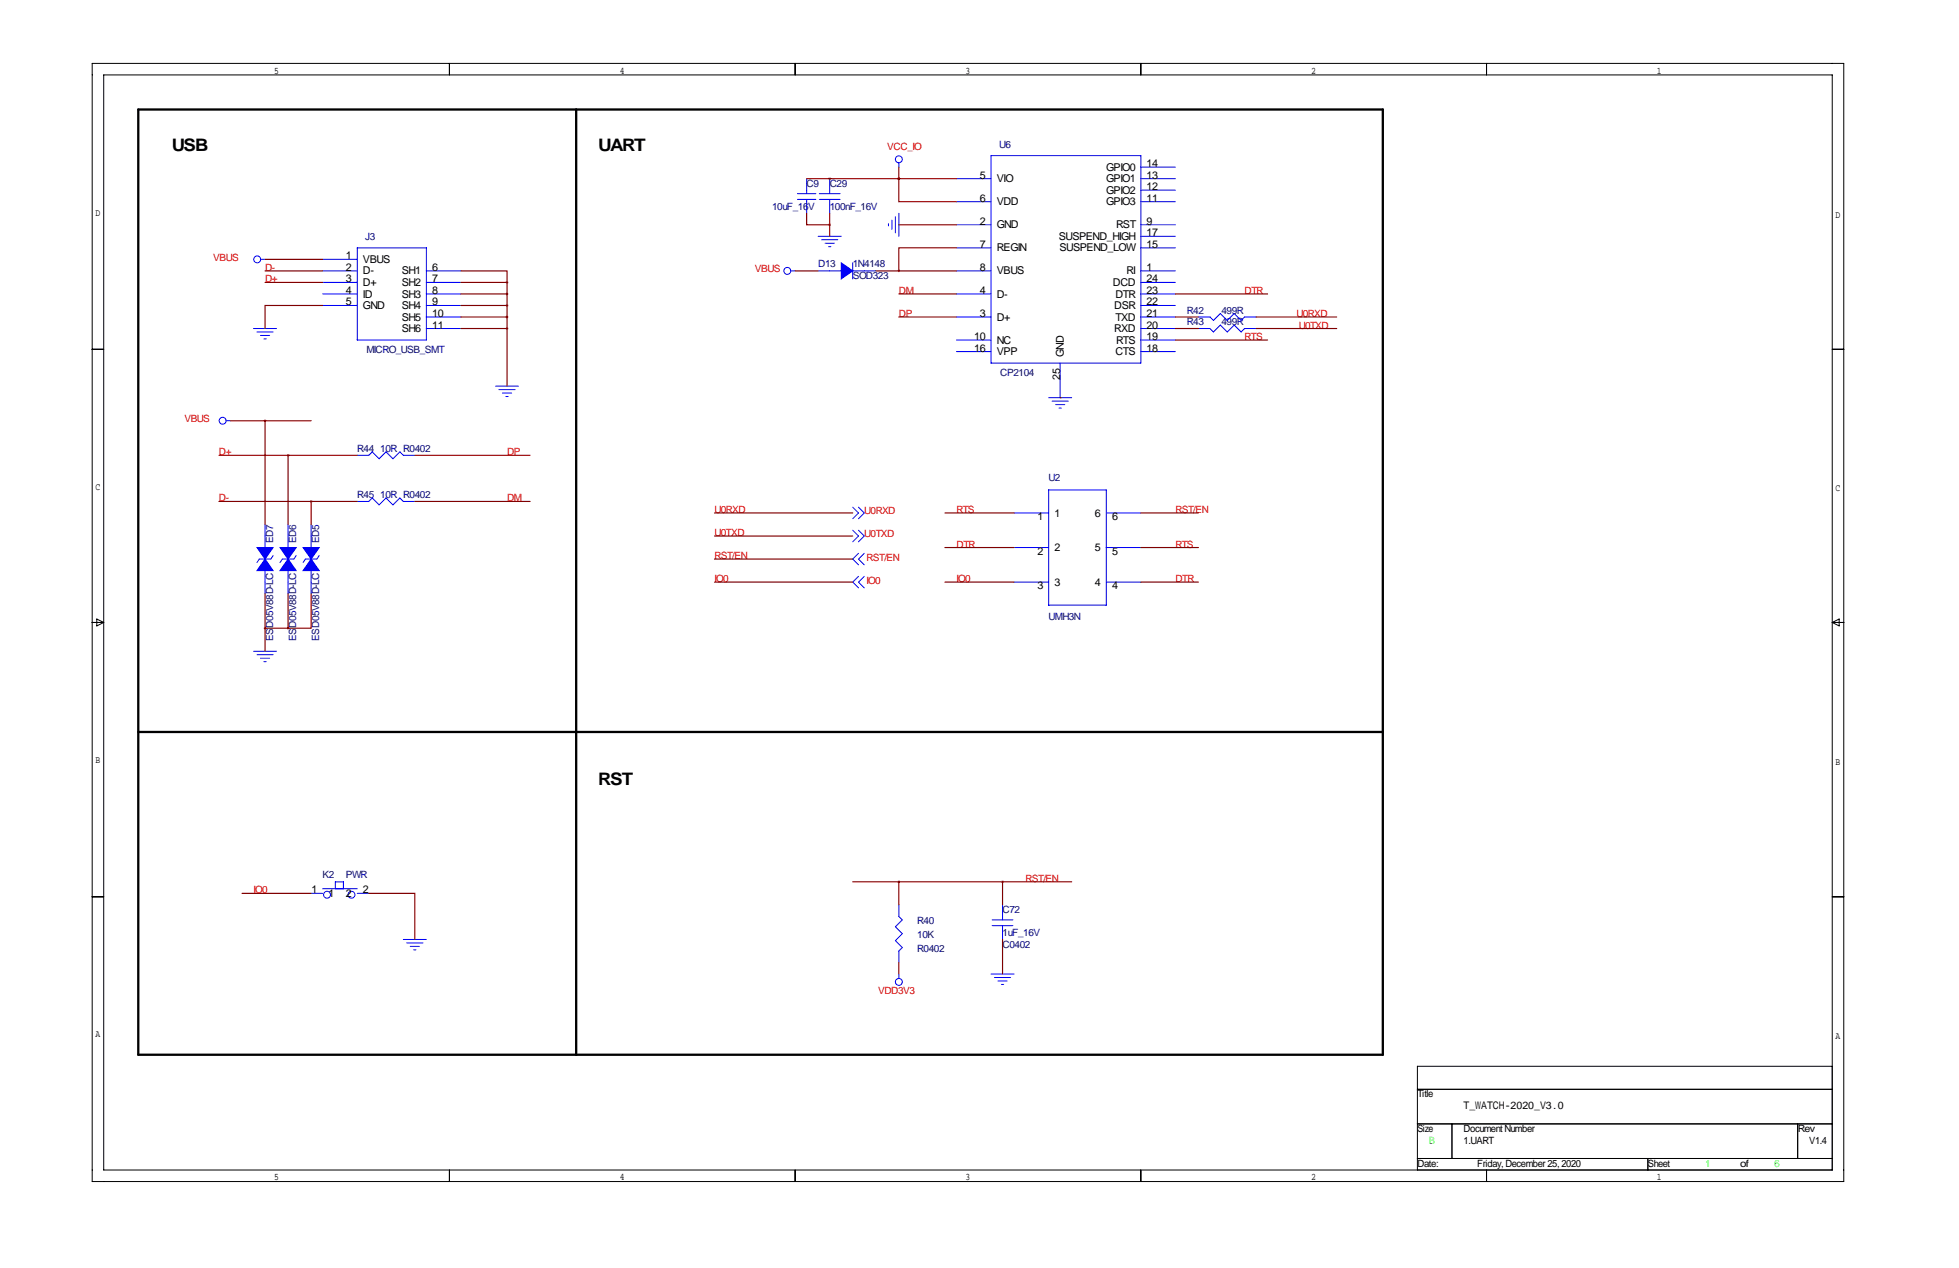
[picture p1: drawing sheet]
<svg xmlns="http://www.w3.org/2000/svg" width="432mm" height="279mm" viewBox="0 0 432 279" stroke-linecap="round" stroke-linejoin="round" font-family="sans-serif">
<path d="M30.5 24.1h274.3v208.3h-274.3zM127 24.1v208.3M30.5 161.3h274.3" fill="none" stroke="#000" stroke-width=".51"/>
<g fill="none" stroke="#000" stroke-width=".22">
<path d="M20.3 14h386.1v246.3h-386.1zM22.9 16.5h381v241.3h-381zM99.1 14v2.5M175.3 14v2.5M251.5 14v2.5M327.7 14v2.5M20.3 77h2.6M403.9 77h2.5M20.3 137.2h2.6M21.3 136.4l1.6 .8-1.6 .7zM403.9 137.2h2.5M403.9 137.2l1.5-.8v1.5z"/>
<path d="M20.3 197.6h2.6M403.9 197.6h2.5M403.9 234.9h-91.5v22.9M99.1 257.8v2.5M175.3 257.8v2.5M251.5 257.8v2.5M312.4 240h91.5M312.4 247.6h91.5M312.4 255.3h91.5M320 247.6v7.7M327.7 257.8v2.5M363.2 255.3v2.5"/>
<path d="M396.2 247.6v7.7"/>
</g>
<g fill="none" stroke="#00f" stroke-width=".22">
<path d="M177.8 39.4v3.3M182.9 39.4v3.3M198.1 35.8v1M210.8 39.4h7.6M218.4 34.3h33.1v45.7h-33.1zM251.5 39.4h7.6M251.5 36.8h7.6M57.4 57.2h1M71.1 59.7h7.6M71.1 57.2h7.6M78.7 54.6h15.3v20.3h-15.3zM94 59.7h7.6"/>
<path d="M174.2 59.7h1.1M175.8 42.7h4M175.8 43.9h4M177.8 43.9v3.1M180.3 59.7h5.1M180.3 52.1h5.1M180.6 42.7h4.6M180.6 43.9h4.6M181.1 52.8h3.6M181.9 53.6h2M182.6 54.4h.5M182.9 43.9v3.1"/>
<path d="M188 59.7h5M188 57.9v3.6M195.8 49.3v.5M196.6 48.5v2M197.4 47.8v3.5M198.1 47v5.1M210.8 54.6h7.6M210.8 44.4h7.6M210.8 49.5h7.6M210.8 59.7h7.6M251.5 54.6h7.6M251.5 44.4h7.6"/>
<path d="M251.5 49.5h7.6M251.5 59.7h7.6M251.5 41.9h7.6M251.5 52.1h7.6M55.9 72.4h5.1M56.6 73.2h3.6M57.4 73.9h2M58.2 74.7h.5M71.1 64.8h7.6M71.1 62.2h7.6M71.1 67.3h7.6M94 64.8h7.6"/>
<path d="M94 69.8h7.6M94 62.2h7.6M94 67.3h7.6M94 72.4h7.6M210.8 64.8h7.6M210.8 69.8h7.6M210.8 77.5h7.6M210.8 74.9h7.6M251.5 64.8h7.6M251.5 69.8h7.6M251.5 77.5h7.6M251.5 62.2h7.6"/>
<path d="M251.5 67.3h7.6M251.5 72.4h7.6M251.5 74.9h7.6M264.2 69.8h2.5l.8 .8 1.5-1.5 1.5 1.5 1.5-1.5 1.6 1.5 .7-.8h2.6M264.2 72.4h2.5l.8 .8 1.5-1.6 1.5 1.6 1.5-1.6 1.6 1.6 .7-.8h2.6M49.8 92.7h1M109.2 85.1h5.1M110 85.9h3.5M110.7 86.6h2.1M111.5 87.4h.5M231.1 87.6h5.1M231.9 88.4h3.6"/>
<path d="M232.7 89.2h2M233.4 89.9h.5M233.7 80v7.6M58.4 115.6v5.1M63.5 115.6v5.1M68.6 115.6v5.1M78.7 100.3h2.6l.7-.7 1.6 1.5 1.5-1.5 1.5 1.5 1.5-1.5 .8 .7h2.5M78.7 110.5h2.6l.7-.8 1.6 1.6 1.5-1.6 1.5 1.6 1.5-1.6 .8 .8h2.5M188 116.8l1.2 1.3-1.2 1.3M188 111.8l1.2 1.2-1.2 1.3M189.2 116.8l1.3 1.3-1.3 1.3M189.2 111.8l1.3 1.2-1.3 1.3"/>
<path d="M223.5 113h7.6M231.1 107.9h12.7v25.4h-12.7zM243.8 113h7.7M58.4 125.7v5.1M60.2 122.4l-.5 .8h-2.6l-.5 .8M63.5 125.7v5.1M65.3 122.4l-.5 .8h-2.6l-.5 .8M68.6 125.7v5.1M70.4 122.4l-.6 .8h-2.5l-.5 .8M189.2 121.9l-1.2 1.3 1.2 1.3M189.2 127l-1.2 1.3 1.2 1.2M190.5 121.9l-1.3 1.3 1.3 1.3"/>
<path d="M190.5 127l-1.3 1.3 1.3 1.2M223.5 120.7h7.6M223.5 128.3h7.6M243.8 120.7h7.7M243.8 128.3h7.7M55.9 143.5h5.1M56.6 144.3h3.6M57.4 145h2M58.2 145.8h.5M68.6 196.8h2.5M71.1 195.8h7.6M73.9 195.8v-1.5h1.8v1.5"/>
<path d="M78.7 196.8h2.6M198.1 199.4v2.5l.8 .8-1.5 1.5 1.5 1.5-1.5 1.6 1.5 1.5-.8 .7v2.6M221 199.4v3.3M88.9 207h5.1M89.7 207.8h3.5M90.4 208.5h2.1M91.2 209.3h.5M198.1 214.6v1M218.4 214.6h5.1M218.7 202.7h4.6M218.7 204h4.6M219.2 215.4h3.6"/>
<path d="M220 216.2h2M220.7 216.9h.5M221 204v3"/>
<circle cx="198.1" cy="35.1" r=".76"/>
<circle cx="56.7" cy="57.1" r=".76"/>
<circle cx="173.5" cy="59.7" r=".76"/>
<circle cx="49.1" cy="92.7" r=".76"/>
<circle cx="72.1" cy="197.2" r=".76"/>
<circle cx="77.5" cy="197.2" r=".76"/>
<circle cx="198.1" cy="216.4" r=".76"/>
</g>
<g fill="#00f" stroke="#00f" stroke-width=".22">
<path d="M56.6 120.7h3.6l-1.8 2.5z"/>
<path d="M58.4 123.2l1.8 2.5h-3.6z"/>
<path d="M61.7 120.7h3.6l-1.8 2.5z"/>
<path d="M63.5 123.2l1.8 2.5h-3.6z"/>
<path d="M66.8 120.7h3.6l-1.8 2.5z"/>
<path d="M68.6 123.2l1.8 2.5h-3.6z"/>
<path d="M185.4 57.9l2.6 1.8-2.6 1.8z"/>
</g>
<g fill="none" stroke="#800000" stroke-width=".25">
<path d="M177.8 39.4h33M182.9 39.4h.1M198.1 39.4h.1M198.1 39.4v5h12.7M198.1 36.8v2.6M58.4 59.7h12.7M58.4 57.2h12.7M101.6 59.7h10.2v2.5M175.3 59.7h5M177.8 47v2.5h5.1M182.9 47v5.1M193 59.7h17.8"/>
<path d="M198.1 49.5h12.7M210.8 54.6h-12.7v5.1M58.4 62.2h12.7M71.1 67.3h-12.7v5.1M101.6 64.8h10.2M101.6 69.8h10.2M101.6 72.4h10.2M101.6 62.2h10.2M101.6 67.3h10.2M111.8 62.2v22.9M198.1 64.8h12.7M198.1 69.8h12.7"/>
<path d="M259.1 64.8h20.3M259.1 74.9h20.3M259.1 69.8h5.1M259.1 72.4h5.1M276.9 69.8h17.7M276.9 72.4h17.7M50.8 92.7h17.8M58.4 92.7v22.9M233.7 87.6h.1M48.3 100.3h30.4M48.3 110.5h30.4M63.5 100.3v15.3"/>
<path d="M68.6 110.5v5.1M91.4 100.3h25.4M91.4 110.5h25.4M157.5 113h30.5M157.5 118.1h30.5M208.3 113h15.2M251.5 113h12.7M58.4 130.8v12.7M58.4 138.4h5.1M63.5 130.8v7.6M68.6 130.8v7.6h-5.1M157.5 128.3h30.5"/>
<path d="M157.5 123.2h30.5M208.3 120.7h15.2M208.3 128.3h15.2M251.5 120.7h12.7M251.5 128.3h12.7M53.3 196.8h15.3M81.3 196.8h10.1v10.2M188 194.3h48.2M198.1 194.3v5.1M221 194.3v5.1M198.1 212.1v2.5M221 207v7.6"/>
</g>
<path d="M111.7 62.2a.05 .05 0 0 0 .1 0 .05 .05 0 0 0-.1 0zM111.7 64.8a.05 .05 0 0 0 .1 0 .05 .05 0 0 0-.1 0zM111.7 72.4a.05 .05 0 0 0 .1 0 .05 .05 0 0 0-.1 0zM111.7 67.3a.05 .05 0 0 0 .1 0 .05 .05 0 0 0-.1 0zM111.7 69.9a.05 .05 0 0 0 .1 0 .05 .05 0 0 0-.1 0z" fill="#800000" stroke="#800000" stroke-width=".51"/>
<g font-size="3.8">
<text x="37.9" y="33.2">USB</text>
<text x="131.9" y="33.2">UART</text>
<text x="131.9" y="172.9">RST</text>
</g>
<g font-size="2.4">
<text x="216" y="39.4">5</text>
<text x="219.7" y="40.2">VIO</text>
<text x="243.8" y="37.6">GPIO0</text>
<text x="243.8" y="40.2">GPIO1</text>
<text x="252.7" y="36.8">14</text>
<text x="252.7" y="39.4">13</text>
<text x="252.7" y="41.9">12</text>
<text x="216" y="44.4">6</text>
<text x="219.7" y="45.2">VDD</text>
<text x="243.8" y="42.7">GPIO2</text>
<text x="243.8" y="45.2">GPIO3</text>
<text x="252.7" y="44.4">11</text>
<text x="216" y="49.5">2</text>
<text x="219.7" y="50.3">GND</text>
<text x="233.4" y="52.9">SUSPEND_HIGH</text>
<text x="246" y="50.3">RST</text>
<text x="252.7" y="49.5">9</text>
<text x="252.7" y="52.1">17</text>
<text x="76.3" y="57.2">1</text>
<text x="76.3" y="59.7">2</text>
<text x="80" y="57.9">VBUS</text>
<text x="95.2" y="59.7">6</text>
<text x="216" y="54.6">7</text>
<text x="216" y="59.7">8</text>
<text x="219.7" y="55.4">REGIN</text>
<text x="233.5" y="55.4">SUSPEND_LOW</text>
<text x="252.7" y="54.6">15</text>
<text x="252.7" y="59.7">1</text>
<text x="76.3" y="62.2">3</text>
<text x="76.3" y="64.8">4</text>
<text x="80" y="60.5">D-</text>
<text x="80" y="63">D+</text>
<text x="80" y="65.6">ID</text>
<text x="88.5" y="60.5">SH1</text>
<text x="88.5" y="63">SH2</text>
<text x="88.5" y="65.6">SH3</text>
<text x="95.2" y="62.2">7</text>
<text x="95.2" y="64.8">8</text>
<text x="216" y="64.8">4</text>
<text x="219.7" y="60.5">VBUS</text>
<text x="219.7" y="65.6">D-</text>
<text x="245.3" y="63">DCD</text>
<text x="245.9" y="65.6">DTR</text>
<text x="248.3" y="60.5">RI</text>
<text x="252.7" y="62.2">24</text>
<text x="252.7" y="64.8">23</text>
<text x="76.3" y="67.3">5</text>
<text x="80" y="68.1">GND</text>
<text x="88.5" y="68.1">SH4</text>
<text x="88.5" y="70.6">SH5</text>
<text x="95.2" y="67.3">9</text>
<text x="95.2" y="69.8">10</text>
<text x="216" y="69.8">3</text>
<text x="219.7" y="70.6">D+</text>
<text x="245.6" y="68.1">DSR</text>
<text x="245.9" y="70.6">TXD</text>
<text x="252.7" y="67.3">22</text>
<text x="252.7" y="69.8">21</text>
<text x="88.5" y="73.2">SH6</text>
<text x="95.2" y="72.4">11</text>
<text x="214.7" y="77.5">16</text>
<text x="214.7" y="74.9">10</text>
<text x="219.7" y="75.7">NC</text>
<text x="245.6" y="73.2">RXD</text>
<text x="246" y="75.7">RTS</text>
<text x="252.7" y="72.4">20</text>
<text x="252.7" y="74.9">19</text>
<text x="252.7" y="77.5">18</text>
<text x="219.7" y="78.3">VPP</text>
<text x="233.7" y="83.7" transform="rotate(-90 233.7 83.7)">25</text>
<text x="234.5" y="78.7" transform="rotate(-90 234.5 78.7)">GND</text>
<text x="245.9" y="78.3">CTS</text>
<text x="232.4" y="113.8">1</text>
<text x="241.4" y="113.8">6</text>
<text x="228.7" y="114.6">1</text>
<text x="245.1" y="114.6">6</text>
<text x="228.7" y="122.2">2</text>
<text x="232.4" y="121.4">2</text>
<text x="241.4" y="121.4">5</text>
<text x="245.1" y="122.2">5</text>
<text x="228.7" y="129.9">3</text>
<text x="232.4" y="129.1">3</text>
<text x="241.4" y="129.1">4</text>
<text x="245.1" y="129.9">4</text>
<text x="68.6" y="196.8">1</text>
<text x="72.4" y="197.6">1</text>
<text x="76.3" y="197.6">2</text>
<text x="80" y="196.8">2</text>
</g>
<text font-size="2.3" x="322.6" y="244.3">T_WATCH-2020_V3.0</text>
<g font-size="2.2">
<text x="60.4" y="16.3">5</text>
<text x="136.6" y="16.3">4</text>
<text x="212.8" y="16.3">3</text>
<text x="289" y="16.3">2</text>
<text x="365.2" y="16.3">1</text>
<text x="21" y="47.5">D</text>
<text x="404.6" y="48">D</text>
<text x="21" y="107.9">C</text>
<text x="404.6" y="108.2">C</text>
<text x="21" y="168.1">B</text>
<text x="404.6" y="168.7">B</text>
<text x="21" y="228.6">A</text>
<text x="404.6" y="228.9">A</text>
<text x="312.4" y="241.8">Title</text>
<text x="312.4" y="249.4">Size</text>
<text x="322.6" y="252">1.UART</text>
<text x="322.6" y="249.4">Document Number</text>
<text x="396.2" y="249.4">Rev</text>
<text x="398.8" y="252">V1.4</text>
<text x="312.4" y="257">Date:</text>
<text x="325.6" y="257">Friday, December 25, 2020</text>
<text x="363.2" y="257">Sheet</text>
<text x="383.5" y="257">of</text>
<text x="60.4" y="260.1">5</text>
<text x="136.6" y="260.1">4</text>
<text x="212.8" y="260.1">3</text>
<text x="289" y="260.1">2</text>
<text x="365.2" y="260.1">1</text>
</g>
<g font-size="2.2" fill="#f00">
<text x="195.6" y="33">VCC_IO</text>
<text x="47" y="57.4">VBUS</text>
<text x="58.4" y="59.7">D-</text>
<text x="166.4" y="59.9">VBUS</text>
<text x="58.4" y="62.2">D+</text>
<text x="198.1" y="64.8">DM</text>
<text x="274.3" y="64.8">DTR</text>
<text x="198.1" y="69.8">DP</text>
<text x="285.7" y="69.8">U0RXD</text>
<text x="274.3" y="74.9">RTS</text>
<text x="286.3" y="72.4">U0TXD</text>
<text x="40.6" y="93">VBUS</text>
<text x="48.3" y="100.3">D+</text>
<text x="111.8" y="100.3">DP</text>
<text x="48.3" y="110.5">D-</text>
<text x="111.8" y="110.5">DM</text>
<text x="157.5" y="113">U0RXD</text>
<text x="190.5" y="113.3">U0RXD</text>
<text x="210.8" y="113">RTS</text>
<text x="259.1" y="113">RST/EN</text>
<text x="157.5" y="118.1">U0TXD</text>
<text x="190.5" y="118.4">U0TXD</text>
<text x="157.5" y="123.2">RST/EN</text>
<text x="191" y="123.7">RST/EN</text>
<text x="210.8" y="120.7">DTR</text>
<text x="259.1" y="120.7">RTS</text>
<text x="157.5" y="128.3">IO0</text>
<text x="191" y="128.8">IO0</text>
<text x="210.8" y="128.3">IO0</text>
<text x="259.1" y="128.3">DTR</text>
<text x="55.9" y="196.8">IO0</text>
<text x="226.1" y="194.3">RST/EN</text>
<text x="193.5" y="218.9">VDD3V3</text>
</g>
<g font-size="2.2" fill="#000080">
<text x="220.2" y="32.5">U6</text>
<text x="177.8" y="41.1">C9</text>
<text x="182.9" y="41.1">C29</text>
<text x="170.2" y="46.2">10uF_16V</text>
<text x="182.9" y="46.2">100nF_16V</text>
<text x="80.5" y="52.8">J3</text>
<text x="180.3" y="58.9">D13</text>
<text x="188" y="58.9">1N4148</text>
<text x="188" y="61.5">SOD323</text>
<text x="261.6" y="71.6">R43</text>
<text x="261.6" y="69.1">R42</text>
<text x="269.2" y="71.6">499R</text>
<text x="269.2" y="69.1">499R</text>
<text x="80.8" y="77.7">MICRO_USB_SMT</text>
<text x="220.5" y="82.8">CP2104</text>
<text x="78.7" y="99.6">R44</text>
<text x="83.8" y="99.6">10R R0402</text>
<text x="231.1" y="105.9">U2</text>
<text x="78.7" y="109.7">R45</text>
<text x="83.8" y="109.7">10R R0402</text>
<text x="60.2" y="119.6" transform="rotate(-90 60.2 119.6)">ED7</text>
<text x="65.3" y="119.6" transform="rotate(-90 65.3 119.6)">ED6</text>
<text x="70.4" y="119.6" transform="rotate(-90 70.4 119.6)">ED5</text>
<text x="231.1" y="136.7">UMH3N</text>
<text x="60.2" y="141.2" transform="rotate(-90 60.2 141.2)">ESD05V88D-LC</text>
<text x="65.3" y="141.2" transform="rotate(-90 65.3 141.2)">ESD05V88D-LC</text>
<text x="70.4" y="141.2" transform="rotate(-90 70.4 141.2)">ESD05V88D-LC</text>
<text x="71.1" y="193.5">K2</text>
<text x="76.2" y="193.5">PWR</text>
<text x="202.2" y="203.7">R40</text>
<text x="221" y="201.2">C72</text>
<text x="202.2" y="209.8">R0402</text>
<text x="202.2" y="206.8">10K</text>
<text x="221" y="208.8">C0402</text>
<text x="221" y="206.2">1uF_16V</text>
</g>
<g font-size="2.2" fill="#0f0">
<text x="315" y="252">B</text>
<text x="375.9" y="257">1</text>
<text x="391.2" y="257">6</text>
</g>
</svg>
